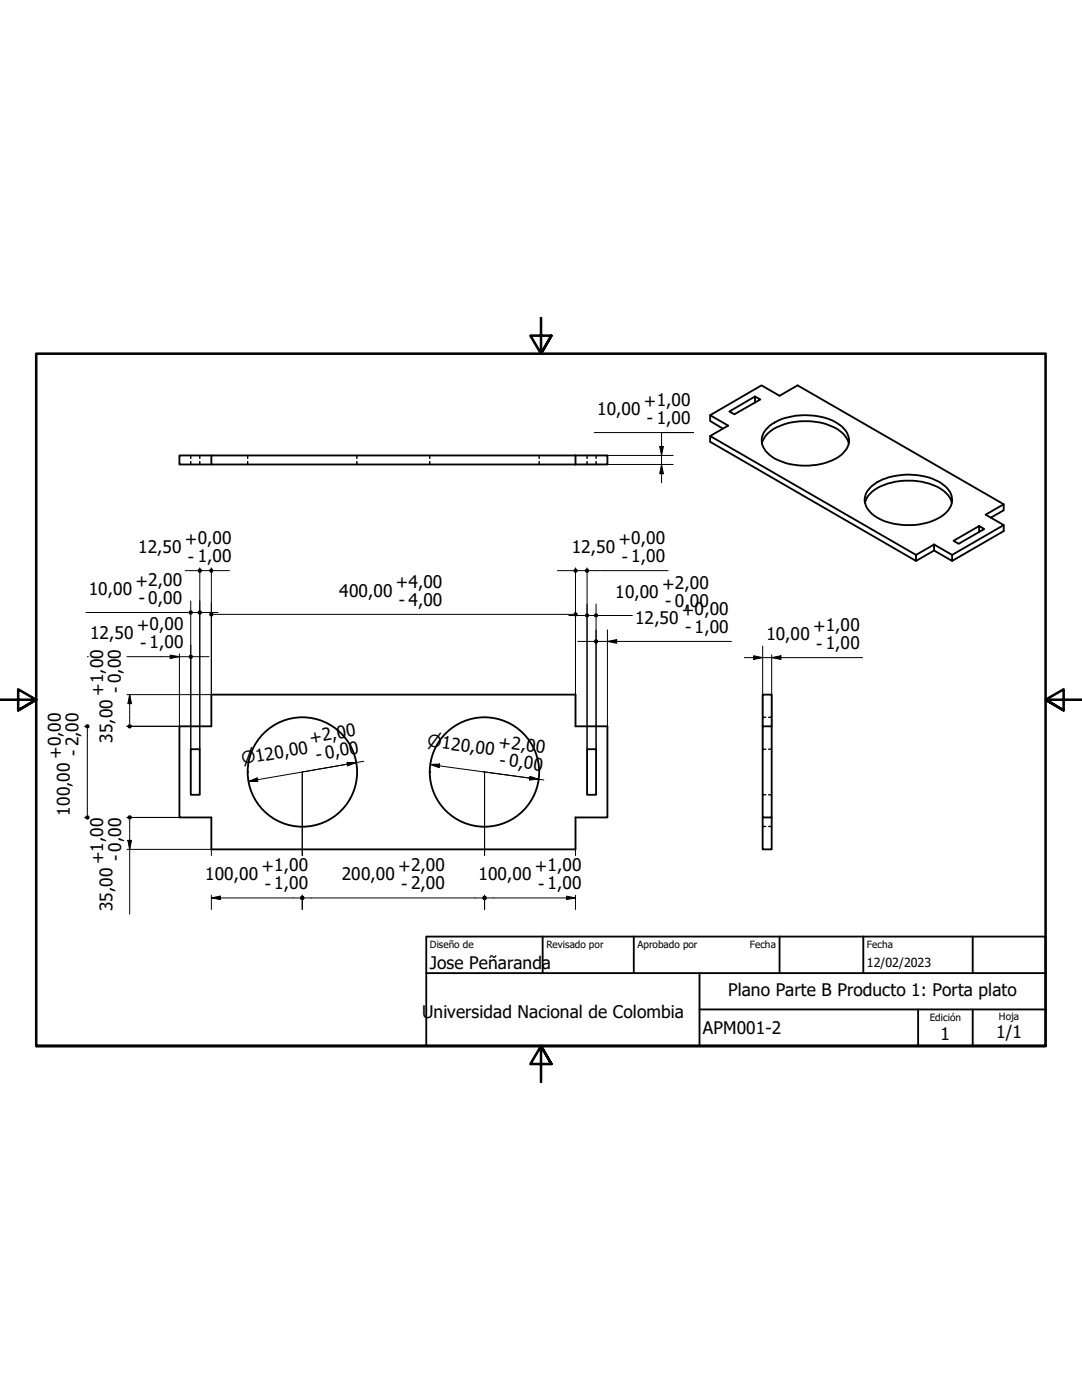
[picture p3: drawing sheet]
<svg xmlns="http://www.w3.org/2000/svg" width="216mm" height="279mm" viewBox="0 0 216 279" stroke-linecap="round" stroke-linejoin="round" font-family="sans-serif">
<!-- layer: Visible (ISO) -->
<g fill="none" stroke="#000" stroke-width=".37">
<path d="M150.7 79.1l-5.2 3 1 .6 5.2-3-1-.6v1.2M42.2 90.9h-6.4v1.8h6.4M114.8 90.9h6.4v1.8h-6.4M114.8 90.9h-72.6v1.8h72.6M114.8 90.9v1.8M141.7 82.9l3.6 2-3.6 2.1v1.2l41.1 23.7M141.7 87l41.1 23.7M144.2 85.5l-2.5-1.5v-1.1l10.2-6 3.6 2.1 3.6-2.1 41.2 23.7M152 88.5a5.5 5.5 0 0 1 4-3.7 13.4 13.4 0 0 1 11.5 1.1l1.3 1.4 .6 1.2M152.9 85.7a9.5 9.5 0 0 1 6.7-2.8 11.2 11.2 0 0 1 8.8 2.7 3.1 3.1 0 0 1-.1 4.7 11 11 0 0 1-8.2 2.6 10.8 10.8 0 0 1-7-2.5 3.2 3.2 0 0 1-.2-4.7zM173.8 97.2a12.4 12.4 0 0 1 10.5-2.1 7.2 7.2 0 0 1 5.5 3.5 3.5 3.5 0 0 1-1.7 4.3 13.3 13.3 0 0 1-13.6 0 3.6 3.6 0 0 1-1.4-5zM172.6 100.4a5.7 5.7 0 0 1 4-3.7 13.4 13.4 0 0 1 11.4 1.1l1.4 1.4 .5 1.2"/>
<path d="M186.4 108.7l3.6 2v1.2l-3.6-2zM186.4 108.7l-3.6 2v1.2l3.6-2M195.4 105l1 .6-5.1 2.9-1-.6 5.1-2.9v1.1M197.7 103.3l2.6-1.5v-1.2l-3.6 2.1 3.6 2.1v1.2l-10.3 5.9M200.3 104.8l-10.3 5.9M35.8 145h6.4v-6.4h72.6v6.4h6.4v18.1h-6.4v6.4h-72.6v-6.4h-6.4zM38.1 149.5h1.8v9.1h-1.8zM117.1 149.5h1.8v9.1h-1.8zM152.2 145h1.8v18.1h-1.8zM152.2 145v-6.4h1.8v6.4M152.2 163.1v6.4h1.8v-6.4"/>
<circle cx="60.3" cy="154.1" r="10.9"/>
<circle cx="96.7" cy="154.1" r="10.9"/>
</g>
<!-- layer: Oculto (ISO) -->
<g fill="none" stroke="#000" stroke-width=".28">
<path d="M38.1 90.9v.6M38.1 92.1v.6M39.9 90.9v.6M39.9 92.1v.6M49.4 90.9v.6M49.4 92.1v.6M71.2 90.9v.6M71.2 92.1v.6M85.8 90.9v.6M85.8 92.1v.6M107.6 90.9v.6M107.6 92.1v.6"/>
<path d="M117.1 90.9v.6M117.1 92.1v.6M118.9 90.9v.6M118.9 92.1v.6M152.2 149.5h.6M152.2 158.6h.6M152.2 143.2h.6M153.4 149.5h.6M153.4 158.6h.6M153.4 143.2h.6M152.2 164.9h.6M153.4 164.9h.6"/>
</g>
<!-- layer: Borde (ISO) -->
<path d="M108 63.4v7.2l-2.2-3.6h4.2l-2 3.6 2-3.6M0 139.6h7.2l-3.6-2v4.2l3.6-2.2-3.6 2.2M215.9 139.6h-7.3l3.6-2v4.2l-3.6-2.2 3.6 2.2M7.2 208.7v-138.1h201.4v138.1h-201.4h201.4M110 212.3l-2-3.6 2 3.6h-4.2l2.2-3.6v7.3" fill="none" stroke="#000" stroke-width=".51"/>
<path d="M85.1 186.9h123.5v21.8h-123.5zM85.1 194.2h123.5M108.3 186.9v7.3M126.5 186.9v7.3M139.6 194.2v14.5M155.5 186.9v7.3M172.3 186.9v7.3M194.1 186.9v7.3M139.6 201.5h69M183.2 201.5v7.2M194.1 201.5v7.2" fill="none" stroke="#000" stroke-width=".37"/>
<!-- layer: Cota (ISO) -->
<g fill="none" stroke="#000" stroke-width=".2">
<path d="M114.8 92.7h19.5M114.8 90.9h19.5M118.6 86.3h19.8h-6.4v10M131.6 89.1h.8l-.4 1.8zM132 92.7l.4 1.8h-.8zM37 113.9h2.4M38.1 119.9v29.6M39.9 113.3v36.2M39.9 113.9h2.3M42.2 113.3v25.3h-16.9M42.6 113.9h3.2M111.2 113.9h3.2"/>
<path d="M114.8 113.9h2.3M114.8 113.3v25.3M117.1 113.3v36.2M117.6 113.9h15.7M17.2 122.2h20.4M17.4 131.1h.1M25.3 131.1h12.8M25.9 138.6l.3 1.8h-.7zM25.9 138.6v5.9M34 130.7l1.8 .4-1.8 .3zM35.8 130.5v14.5h-10.5M38.1 122.2h1.8"/>
<path d="M38.5 131.1h3.2M40.3 122.2h3.2M42.6 122.6h71.8M113.5 122.8h3.2M115.3 128h3.2M117.1 122.8h1.8M118.9 120.5v29M118.9 128h27M119.4 122.8h6.8M121.2 128l1.8-.4v.8zM121.2 125.7v19.3M148.5 131.2h23.6"/>
<path d="M150.4 130.9l1.8 .3-1.8 .4zM152.2 128.9v20.6M154 131.2l1.8-.3v.7zM154 130.7v14.3M16.9 145h.5M17.4 145.4v17.3M49.6 155.9l1.7-.7 .2 .8zM60.3 154v16.8M69.2 152.2h1.9l-1.7 .6zM71.1 152.2l-21.5 3.7M72.6 151.9l-12.1 2.1M85.9 152.6l1.8-.1-.1 .7z"/>
<path d="M85.9 152.6l22.6 3.1M96.7 154v16.8M105.7 155.3l1.8 .2M105.7 154.9l1.8 .6-1.9 .2zM16.9 163.1h.5M25.3 169.5h16.9v1.3M25.3 163.1h10.5M25.5 167.7h.7l-.3 1.8zM25.9 163.6v18.8M42.2 179.2l1.8-.4v.7zM42.2 178.7v2.8M42.2 179.2h17.7"/>
<path d="M60.3 178.7v2.8M60.8 179.2h35.4M96.7 178.7v2.8M97.1 179.2h17.7M113 178.8l1.8 .4-1.8 .3zM114.8 169.5v1.3M114.8 178.7v2.8"/>
</g>
<g fill="#000">
<path d="M131.6 89.1h.8l-.4 1.8z" fill-rule="evenodd"/>
<path d="M132 92.7l.4 1.8h-.8z" fill-rule="evenodd"/>
<path d="M34 130.7l1.8 .4-1.8 .3z" fill-rule="evenodd"/>
<path d="M116.8 122.5l.3-.1 .4 .1v.6l-.4 .2-.3-.2-.1-.3z" fill-rule="evenodd"/>
<path d="M121.2 128l1.8-.4v.8z" fill-rule="evenodd"/>
<path d="M150.4 130.9l1.8 .3-1.8 .4z" fill-rule="evenodd"/>
<path d="M154 131.2l1.8-.3v.7z" fill-rule="evenodd"/>
<path d="M25.9 138.6l.3 1.8h-.7z" fill-rule="evenodd"/>
<path d="M49.6 155.9l1.7-.7 .2 .8z" fill-rule="evenodd"/>
<path d="M69.2 152.2h1.9l-1.7 .6z" fill-rule="evenodd"/>
<path d="M85.9 152.6l1.8-.1-.1 .7z" fill-rule="evenodd"/>
<path d="M105.7 154.9l1.8 .6-1.9 .2z" fill-rule="evenodd"/>
<path d="M25.5 167.7h.7l-.3 1.8z" fill-rule="evenodd"/>
<path d="M42.2 179.2l1.8-.4v.7z" fill-rule="evenodd"/>
<path d="M113 178.8l1.8 .4-1.8 .3z" fill-rule="evenodd"/>
<circle cx="39.9" cy="113.9" r=".46"/>
<circle cx="42.2" cy="113.9" r=".46"/>
<circle cx="114.8" cy="113.9" r=".46"/>
<circle cx="117.1" cy="113.9" r=".46"/>
<circle cx="38.1" cy="131.1" r=".46"/>
<circle cx="38.1" cy="122.2" r=".46"/>
<circle cx="39.9" cy="122.2" r=".46"/>
<circle cx="42.2" cy="122.6" r=".46"/>
<circle cx="114.8" cy="122.6" r=".46"/>
<circle cx="118.9" cy="122.8" r=".45"/>
<circle cx="118.9" cy="128" r=".46"/>
<circle cx="17.4" cy="145" r=".45"/>
<circle cx="25.9" cy="145" r=".46"/>
<circle cx="17.4" cy="163.1" r=".46"/>
<circle cx="25.9" cy="163.1" r=".46"/>
<circle cx="60.3" cy="179.2" r=".45"/>
<circle cx="60.3" cy="179.2" r=".46"/>
<circle cx="96.7" cy="179.2" r=".45"/>
</g>
<g font-size="3.5">
<text x="119.1" y="82.8">10,00</text>
<text x="128.5" y="81.2">+1,00</text>
<text x="129.1" y="84.7">- 1,00</text>
<text x="27.5" y="110.4">12,50</text>
<text x="36.9" y="108.7">+0,00</text>
<text x="37.5" y="112.3">- 1,00</text>
<text x="114.1" y="110.4">12,50</text>
<text x="123.4" y="108.7">+0,00</text>
<text x="124.1" y="112.3">- 1,00</text>
<text x="17.7" y="118.7">10,00</text>
<text x="27" y="117.1">+2,00</text>
<text x="67.7" y="119.1">400,00</text>
<text x="79" y="117.4">+4,00</text>
<text x="122.8" y="119.3">10,00</text>
<text x="132.1" y="117.7">+2,00</text>
<text x="27.3" y="125.9">+0,00</text>
<text x="27.7" y="120.6">- 0,00</text>
<text x="79.6" y="121">- 4,00</text>
<text x="126.7" y="124.5">12,50</text>
<text x="132.7" y="121.2">- 0,00</text>
<text x="136.1" y="122.8">+0,00</text>
<text x="18" y="127.6">12,50</text>
<text x="28" y="129.5">- 1,00</text>
<text x="136.7" y="126.4">- 1,00</text>
<text x="152.9" y="127.8">10,00</text>
<text x="162.2" y="126.1">+1,00</text>
<text x="162.9" y="129.6">- 1,00</text>
<text x="20.7" y="138.9" transform="rotate(-90 20.7 138.9)">+1,00</text>
<text x="24.3" y="138.3" transform="rotate(-90 24.3 138.3)">- 0,00</text>
<text x="22.4" y="148.3" transform="rotate(-90 22.4 148.3)">35,00</text>
<text x="62" y="148.6" transform="rotate(-10 62 148.6)">+2,00</text>
<text x="99.4" y="149.2" transform="rotate(8 99.4 149.2)">+2,00</text>
<text x="12.3" y="151.6" transform="rotate(-90 12.3 151.6)">+0,00</text>
<text x="15.8" y="150.9" transform="rotate(-90 15.8 150.9)">- 2,00</text>
<text x="63.2" y="151.9" transform="rotate(-10 63.2 151.9)">- 0,00</text>
<text x="99.6" y="152.8" transform="rotate(8 99.6 152.8)">- 0,00</text>
<text x="13.9" y="162.8" transform="rotate(-90 13.9 162.8)">100,00</text>
<text x="20.7" y="172.5" transform="rotate(-90 20.7 172.5)">+1,00</text>
<text x="24.3" y="171.9" transform="rotate(-90 24.3 171.9)">- 0,00</text>
<text x="40.9" y="175.7">100,00</text>
<text x="52.2" y="174">+1,00</text>
<text x="52.8" y="177.6">- 1,00</text>
<text x="68.2" y="175.7">200,00</text>
<text x="79.5" y="174">+2,00</text>
<text x="80.1" y="177.6">- 2,00</text>
<text x="95.5" y="175.7">100,00</text>
<text x="106.7" y="174">+1,00</text>
<text x="107.4" y="177.6">- 1,00</text>
<text x="22.4" y="181.9" transform="rotate(-90 22.4 181.9)">35,00</text>
<text x="85.8" y="193.4">Jose Peñaranda</text>
<text x="84.2" y="203.3">Universidad Nacional de Colombia</text>
<text x="145.3" y="198.8">Plano Parte B Producto 1: Porta plato</text>
<text x="140.3" y="206.3">APM001-2</text>
<text x="187.7" y="207.5">1</text>
<text x="198.8" y="207.2">1/1</text>
</g>
<g font-size="3.3">
<text x="85.2" y="149" transform="rotate(8 85.2 149)">⌀120,00</text>
<text x="48.4" y="152.6" transform="rotate(-10 48.4 152.6)">⌀120,00</text>
</g>
<text font-size="2.5" x="173" y="193.1">12/02/2023</text>
<g font-size="2">
<text x="85.8" y="189.2">Diseño de</text>
<text x="109" y="189.2">Revisado por</text>
<text x="127.2" y="189.2">Aprobado por</text>
<text x="149.6" y="189.2">Fecha</text>
<text x="173" y="189.2">Fecha</text>
<text x="185.5" y="203.8">Edición</text>
<text x="199.3" y="203.6">Hoja</text>
</g>
</svg>
